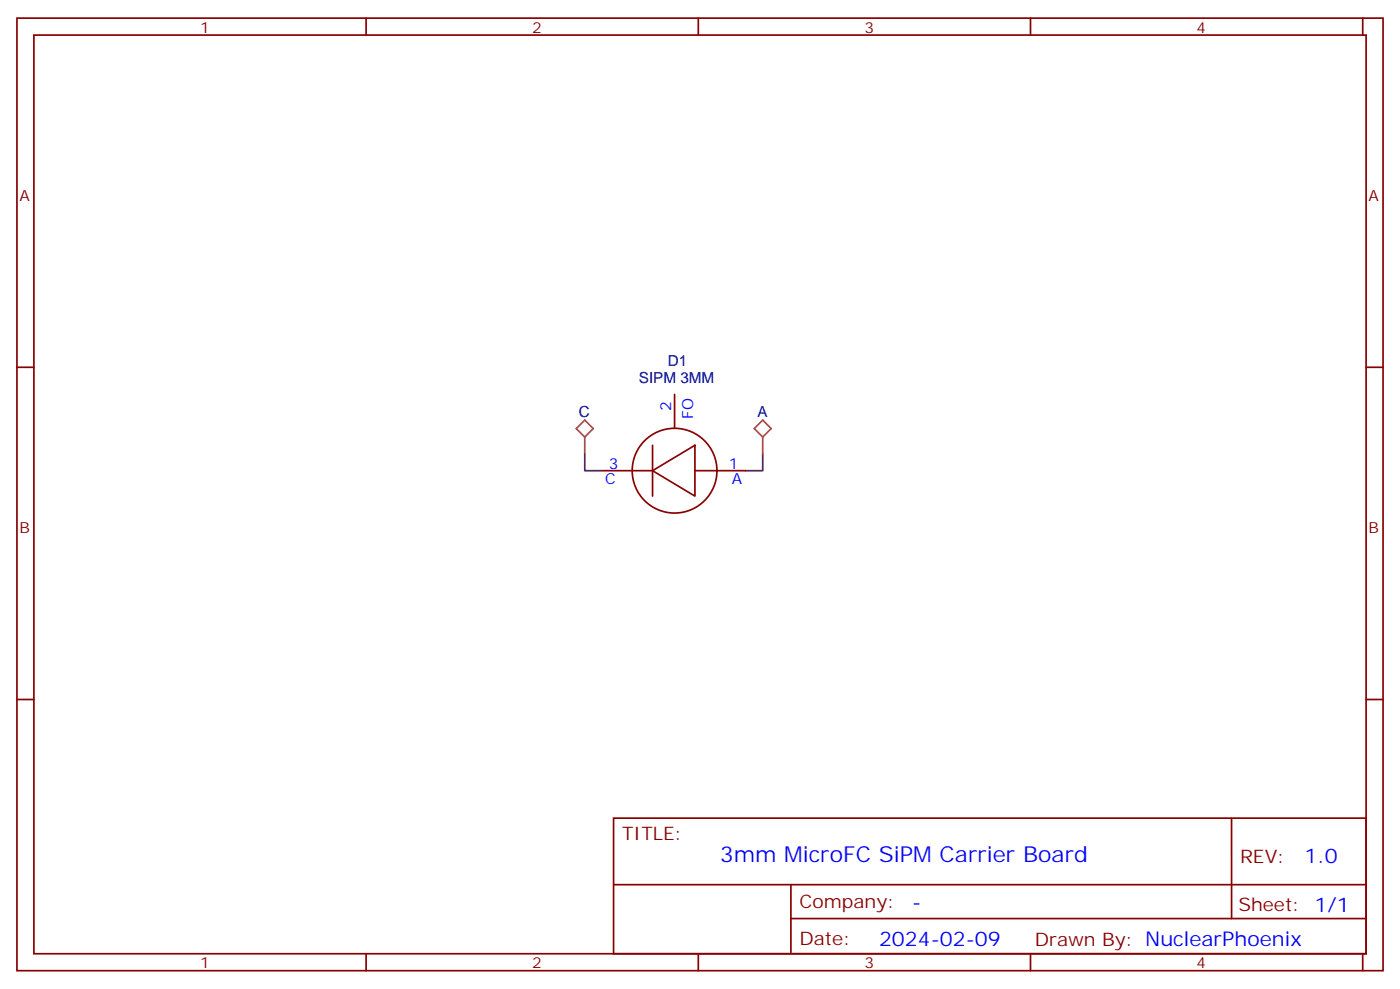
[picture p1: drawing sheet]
<svg xmlns="http://www.w3.org/2000/svg" width="291mm" height="206mm" viewBox="0 0 291 206" stroke-linecap="round" stroke-linejoin="round" font-family="sans-serif">
<g fill="none" stroke="#870000" stroke-width=".35">
<path d="M3.5 3.8h284.4v198.2h-284.4zM7.1 7.3h277.2v191.2h-277.2zM76.2 3.8v3.5M145.3 3.8v3.5M214.5 3.8v3.5M283.6 3.8v3.5M3.5 76.4h3.6M284.3 76.4h3.6M125.2 98h10.6M135.8 98l8.8-5.3v10.6zM135.8 92.7v10.6M140.4 82.1v7"/>
<path d="M144.6 98h10.6M3.5 145.6h3.6M284.3 145.6h3.6M127.7 170.3h156.6v28.2h-156.6zM256.3 170.3v20.9M76.2 198.5v3.5M127.7 184.1h156.5M145.3 198.5v3.5M164.6 191.2h119.6M164.6 184.1v14.1M214.5 198.5v3.5M283.6 198.5v3.5"/>
<circle cx="140.4" cy="98" r="8.8"/>
</g>
<path d="M119.9 89.2l1.8-1.8 1.8 1.8-1.8 1.8zM121.7 91v3.4M157 89.2l1.7-1.8 1.8 1.8-1.8 1.8zM158.7 91v3.4" fill="none" stroke="#a64a4a" stroke-width=".35"/>
<path d="M121.7 94.4v3.6h3.5M158.7 94.4v3.6h-3.5" fill="none" stroke="#008700" stroke-width=".35"/>
<text font-size="4.6" fill="#00f" x="149.8" y="179.3">3mm MicroFC SiPM Carrier Board</text>
<g font-size="4.2" fill="#00f">
<text x="271.5" y="179.5">1.0</text>
<text x="189.9" y="189.1">-</text>
<text x="183" y="196.9">2024-02-09</text>
</g>
<g font-size="3.9" fill="#800">
<text x="129.5" y="174.9">TITLE:</text>
<text x="258.1" y="179.5">REV:</text>
<text x="166.4" y="189.1">Company:</text>
<text x="257.7" y="189.7">Sheet: 1/1</text>
<text x="166.4" y="196.7">Date:</text>
<text x="215.4" y="196.8">Drawn By: NuclearPhoenix</text>
</g>
<g font-size="3.2" fill="#800">
<text x="41.6" y="6.8">1</text>
<text x="110.8" y="6.8">2</text>
<text x="179.9" y="6.8">3</text>
<text x="249.1" y="6.8">4</text>
<text x="4.1" y="41.9">A</text>
<text x="284.9" y="41.9">A</text>
<text x="4.1" y="111">B</text>
<text x="284.9" y="111">B</text>
<text x="41.6" y="201.5">1</text>
<text x="110.8" y="201.5">2</text>
<text x="179.9" y="201.5">3</text>
<text x="249.1" y="201.5">4</text>
</g>
<g font-size="3.2" fill="#000080">
<text x="139" y="76.2">D1</text>
<text x="133" y="79.7">SIPM 3MM</text>
<text x="120.4" y="86.8">C</text>
<text x="157.7" y="86.8">A</text>
</g>
<g font-size="3.2" fill="#00f">
<text x="139.7" y="85.6" transform="rotate(-90 139.7 85.6)">2</text>
<text x="144.3" y="87.1" transform="rotate(-90 144.3 87.1)">FO</text>
<text x="125.9" y="100.8">C</text>
<text x="126.7" y="97.6">3</text>
<text x="151.7" y="97.6">1</text>
<text x="152.3" y="100.8">A</text>
</g>
</svg>
